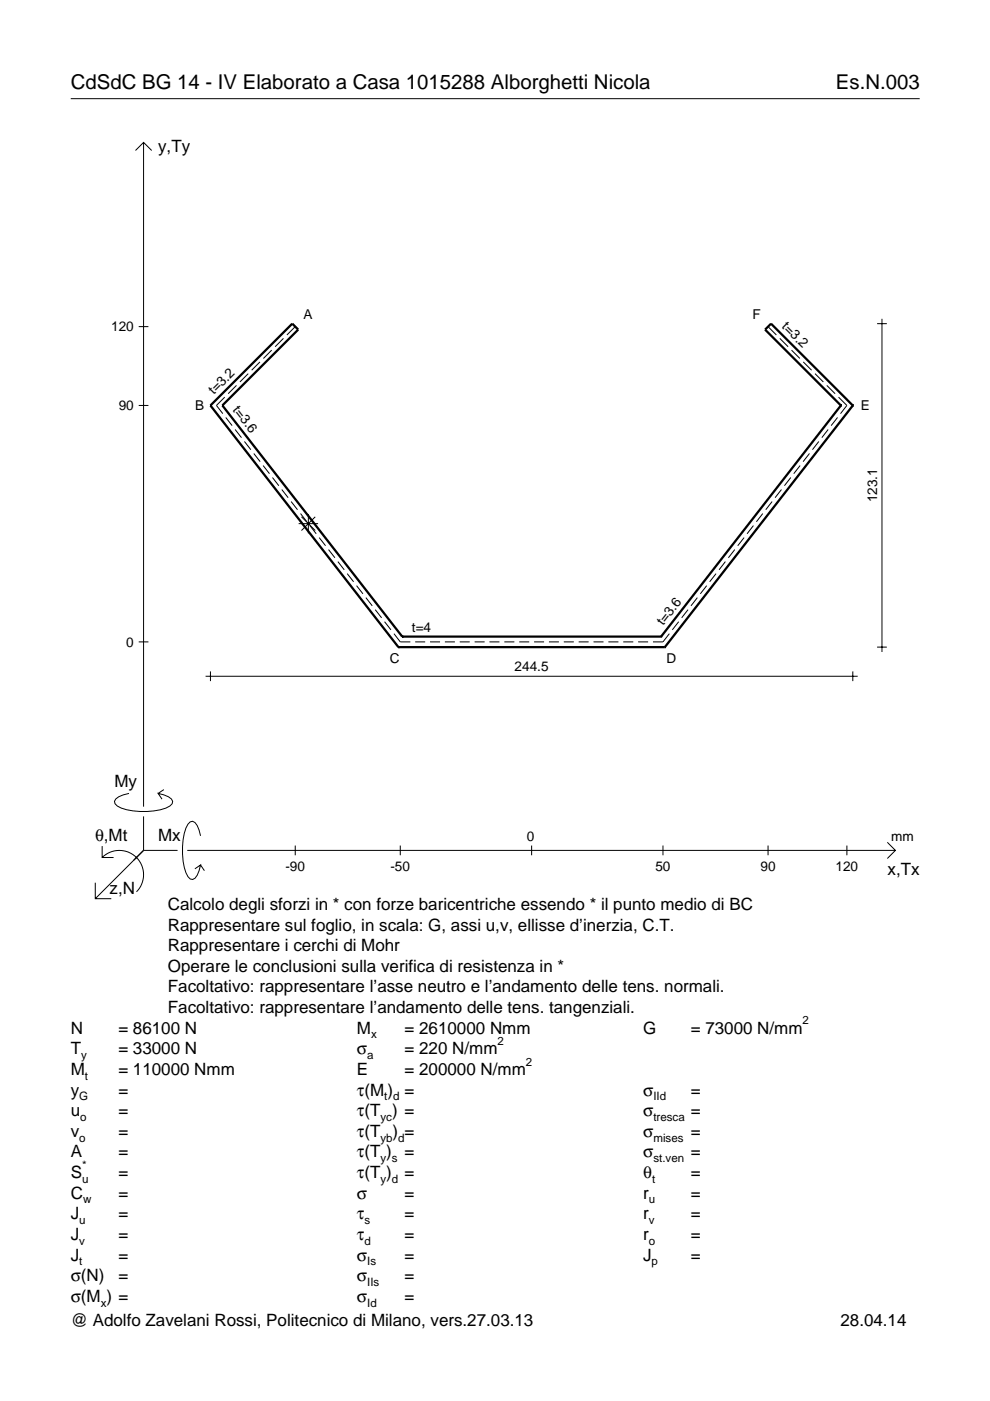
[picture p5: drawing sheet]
<svg xmlns="http://www.w3.org/2000/svg" width="210mm" height="297mm" viewBox="0 0 210 297" stroke-linecap="round" stroke-linejoin="round" font-family="sans-serif">
<g fill="none" stroke="#000" stroke-width=".21">
<path d="M15 20.9h180M28.7 31.9l1.7-1.7 1.8 1.7M30.4 30.2v140.8M29.4 69.3h2.1M52.6 79.2l-1.7 1.8M55.1 76.7l-1.7 1.8M57.6 74.2l-1.8 1.8M60.1 71.7l-1.8 1.8M62.6 69.3l-1.8 1.7M162.8 69.3l1.8 1.7M165.3 71.7l1.8 1.8M167.8 74.2l1.8 1.8"/>
<path d="M170.3 76.7l1.8 1.8M172.8 79.2l1.8 1.8M186 68.6h2M187 67.6v70.6M29.4 86h2.1M47.6 84.2l-1.7 1.8 1.3 1.7M47.9 88.5l1.3 1.7M49.8 91.1l1.4 1.7M50.1 81.7l-1.7 1.8M51.8 93.6l1.4 1.7M53.8 96.2l1.4 1.7M55.8 98.7l1.3 1.7"/>
<path d="M169.6 98.7l-1.3 1.7M171.6 96.2l-1.3 1.7M173.6 93.6l-1.3 1.7M175.3 81.7l1.8 1.8M175.6 91.1l-1.4 1.7M177.6 88.5l-1.4 1.7M177.8 84.2l1.8 1.8-1.4 1.7M57.8 101.2l1.3 1.8M59.7 103.8l1.4 1.7M61.7 106.3l1.4 1.8M63.3 111h4.1M63.7 108.9l1.4 1.7"/>
<path d="M63.9 109.6l2.9 2.9M65.4 109v4.1M65.7 111.4l1.3 1.8M66.8 109.6l-2.9 2.9M67.7 114l1.3 1.7M69.7 116.5l1.3 1.8M71.6 119.1l1.4 1.7M153.8 119.1l-1.3 1.7M155.8 116.5l-1.4 1.8M157.8 114l-1.4 1.7M159.7 111.4l-1.3 1.8M161.7 108.9l-1.3 1.7"/>
<path d="M163.7 106.3l-1.3 1.8M165.7 103.8l-1.4 1.7M167.7 101.2l-1.4 1.8M29.4 136.1h2.1M73.6 121.6l1.4 1.8M75.6 124.2l1.3 1.7M77.6 126.7l1.3 1.8M79.6 129.3l1.3 1.7M81.5 131.8l1.4 1.7M83.5 134.4l1.4 1.7h2.1M88 136.1h2.1M91.2 136.1h2.1"/>
<path d="M94.3 136.1h2.1M97.5 136.1h2.1M100.6 136.1h2.1M103.8 136.1h2.1M106.9 136.1h2.2M110.1 136.1h2.1M113.2 136.1h2.2M116.4 136.1h2.1M119.5 136.1h2.2M122.7 136.1h2.1M125.8 136.1h2.2M129 136.1h2.1"/>
<path d="M132.1 136.1h2.2M135.3 136.1h2.1M141.9 134.4l-1.3 1.7h-2.2M143.9 131.8l-1.4 1.7M145.9 129.3l-1.4 1.7M147.9 126.7l-1.4 1.8M149.8 124.2l-1.3 1.7M151.8 121.6l-1.3 1.8M186 137.2h2M43.6 143.4h138.2M44.6 142.4v2M180.8 142.4v2"/>
<path d="M21.7 179.4v2.4h2.4M27.3 168.2a3.6 3.6 0 0 0-3 1.7l.1 .5a5.6 5.6 0 0 0 3.8 1.5 13.4 13.4 0 0 0 7.8-1l.5-.5 .1-.5a3.6 3.6 0 0 0-3.1-1.7l.8 1.2M30.4 173.1v7.2M34.7 167.4l-1.2 .8M42.5 177.2a3.6 3.6 0 0 0-1.7-3.1l-.5 .2a5.7 5.7 0 0 0-1.5 3.7 13.3 13.3 0 0 0 1 7.9l.5 .5 .5 .1a3.6 3.6 0 0 0 1.7-3.1l-1.2 .8M62.6 179.3v2M84.9 179.3v2M112.7 179.3v2M140.6 179.3v2M162.8 179.3v2M179.6 179.3v2M188.1 178.6l1.7 1.7-1.7 1.7"/>
<path d="M20.2 187.2v3.3h3.4M21.7 181.8a5.1 5.1 0 0 1 7.2 0 5.1 5.1 0 0 1 0 7.3M30.4 180.3l-10.2 10.2M30.4 180.3h7.2M39.7 180.3h150.1M42.5 183.4l.8 1.2"/>
</g>
<g fill="none" stroke="#000" stroke-width=".48">
<path d="M44.6 86h.1M44.6 86l39.9 51.2M47.1 86h.1M47.1 86l16.1-16.1-1.2-1.3-17.4 17.4M47.1 86l38.2 49M178.3 86h.1M178.3 86l-38.1 49M178.3 86l-16.1-16.1 1.3-1.3 17.3 17.4M180.8 86h.1M180.8 86l-39.8 51.2M84.5 137.2h.1M84.5 137.2h56.5"/>
<path d="M85.3 135h.1M85.3 135h54.9M140.2 135h.1M141 137.2h.1"/>
</g>
<g font-size="4.3">
<text x="15" y="18.9">CdSdC BG 14 - IV Elaborato a Casa 1015288 Alborghetti Nicola</text>
<text x="177.2" y="18.9">Es.N.003</text>
</g>
<g font-size="3.6">
<text x="33.5" y="32.3">y,Ty</text>
<text x="24.3" y="166.9">My</text>
<text x="20.1" y="178.2">θ,Mt</text>
<text x="33.5" y="178.2">Mx</text>
<text x="188.2" y="185.5">x,Tx</text>
<text x="23.2" y="189.6">z,N</text>
<text x="35.6" y="192.9">Calcolo degli sforzi in * con forze baricentriche essendo * il punto medio di BC</text>
<text x="35.6" y="197.3">Rappresentare sul foglio, in scala: G, assi u,v, ellisse d’inerzia, C.T.</text>
<text x="35.6" y="201.7">Rappresentare i cerchi di Mohr</text>
<text x="35.6" y="206">Operare le conclusioni sulla verifica di resistenza in *</text>
<text x="35.6" y="210.4">Facoltativo: rappresentare l’asse neutro e l’andamento delle tens. normali.</text>
<text x="35.6" y="214.8">Facoltativo: rappresentare l’andamento delle tens. tangenziali.</text>
<text x="15" y="219.2">N</text>
<text x="25.1" y="219.2">= 86100 N</text>
<text x="75.7" y="219.2">M</text>
<text x="85.8" y="219.2">= 2610000 Nmm</text>
<text x="136.4" y="219.2">G</text>
<text x="146.5" y="219.2">= 73000 N/mm</text>
<text x="15" y="223.5">T</text>
<text x="15" y="227.9">M</text>
<text x="25.1" y="223.5">= 33000 N</text>
<text x="25.1" y="227.9">= 110000 Nmm</text>
<text x="75.7" y="223.5">σ</text>
<text x="75.7" y="227.9">E</text>
<text x="85.8" y="223.5">= 220 N/mm</text>
<text x="85.8" y="227.9">= 200000 N/mm</text>
<text x="15" y="232.3">y</text>
<text x="25.1" y="232.3">=</text>
<text x="75.7" y="232.3">τ(M ) =</text>
<text x="136.4" y="232.3">σ</text>
<text x="146.5" y="232.3">=</text>
<text x="15" y="236.7">u</text>
<text x="25.1" y="236.7">=</text>
<text x="75.7" y="236.7">τ(T ) =</text>
<text x="136.4" y="236.7">σ</text>
<text x="146.5" y="236.7">=</text>
<text x="15" y="241">v</text>
<text x="15" y="245.4">A</text>
<text x="25.1" y="241">=</text>
<text x="25.1" y="245.4">=</text>
<text x="75.7" y="245.4">τ(T )</text>
<text x="75.7" y="241">τ(T</text>
<text x="83.3" y="241">) =</text>
<text x="85.8" y="245.4">=</text>
<text x="136.4" y="241">σ</text>
<text x="136.4" y="245.4">σ</text>
<text x="146.5" y="241">=</text>
<text x="146.5" y="245.4">=</text>
<text x="15" y="249.8">S</text>
<text x="25.1" y="249.8">=</text>
<text x="75.7" y="249.8">τ(T )</text>
<text x="85.8" y="249.8">=</text>
<text x="136.4" y="249.8">θ</text>
<text x="146.5" y="249.8">=</text>
<text x="15" y="254.2">C</text>
<text x="25.1" y="254.2">=</text>
<text x="75.7" y="254.2">σ</text>
<text x="85.8" y="254.2">=</text>
<text x="136.4" y="254.2">r</text>
<text x="146.5" y="254.2">=</text>
<text x="15" y="258.5">J</text>
<text x="15" y="262.9">J</text>
<text x="25.1" y="258.5">=</text>
<text x="25.1" y="262.9">=</text>
<text x="75.7" y="258.5">τ</text>
<text x="75.7" y="262.9">τ</text>
<text x="85.8" y="258.5">=</text>
<text x="85.8" y="262.9">=</text>
<text x="136.4" y="258.5">r</text>
<text x="136.4" y="262.9">r</text>
<text x="146.5" y="258.5">=</text>
<text x="146.5" y="262.9">=</text>
<text x="15" y="267.3">J</text>
<text x="25.1" y="267.3">=</text>
<text x="75.7" y="267.3">σ</text>
<text x="85.8" y="267.3">=</text>
<text x="136.4" y="267.3">J</text>
<text x="146.5" y="267.3">=</text>
<text x="15" y="271.7">σ(N)</text>
<text x="25.1" y="271.7">=</text>
<text x="75.7" y="271.7">σ</text>
<text x="85.8" y="271.7">=</text>
<text x="15" y="281.2">@ Adolfo Zavelani Rossi, Politecnico di Milano, vers.27.03.13</text>
<text x="15" y="276">σ(M ) =</text>
<text x="75.7" y="276">σ</text>
<text x="85.8" y="276">=</text>
<text x="178.2" y="281.2">28.04.14</text>
</g>
<g font-size="2.9">
<text x="23.6" y="70.3">120</text>
<text x="64.4" y="67.6">A</text>
<text x="159.6" y="67.6">F</text>
<text x="165.7" y="69.4" transform="rotate(45 165.7 69.4)">t=3.2</text>
<text x="45.3" y="83.8" transform="rotate(-45 45.3 83.8)">t=3.2</text>
<text x="25.2" y="87">90</text>
<text x="41.4" y="86.9">B</text>
<text x="49.2" y="87" transform="rotate(52 49.2 87)">t=3.6</text>
<text x="182.5" y="86.9">E</text>
<text x="186" y="106.5" transform="rotate(-90 186 106.5)">123.1</text>
<text x="26.8" y="137.1">0</text>
<text x="87.3" y="133.9">t=4</text>
<text x="140.6" y="132.7" transform="rotate(-52 140.6 132.7)">t=3.6</text>
<text x="82.6" y="140.6">C</text>
<text x="109.1" y="142.4">244.5</text>
<text x="141.3" y="140.6">D</text>
<text x="111.7" y="178.2">0</text>
<text x="189" y="178.2">mm</text>
<text x="60.5" y="184.7">-90</text>
<text x="82.8" y="184.7">-50</text>
<text x="139" y="184.7">50</text>
<text x="161.2" y="184.7">90</text>
<text x="177.2" y="184.7">120</text>
</g>
<g font-size="2.4">
<text x="78.7" y="220.2">x</text>
<text x="105.5" y="221.5">2</text>
<text x="170.2" y="217.2">2</text>
<text x="17.2" y="224.5">y</text>
<text x="77.9" y="224.5">a</text>
<text x="111.5" y="225.9">2</text>
<text x="16.8" y="233.3">G</text>
<text x="18" y="228.9">t</text>
<text x="81.5" y="233.3">t d</text>
<text x="138.5" y="233.3">IId</text>
<text x="17" y="237.7">o</text>
<text x="80.7" y="237.7">yc</text>
<text x="138.5" y="237.7">tresca</text>
<text x="16.8" y="242">o</text>
<text x="80.7" y="242">yb d</text>
<text x="138.5" y="242">mises</text>
<text x="17.4" y="250.8">u</text>
<text x="17.4" y="247.8">*</text>
<text x="80.7" y="246.4">y s</text>
<text x="80.7" y="250.8">y d</text>
<text x="138.2" y="250.8">t</text>
<text x="138.5" y="246.4">st.ven</text>
<text x="17.6" y="255.2">w</text>
<text x="137.6" y="255.2">u</text>
<text x="16.8" y="259.5">u</text>
<text x="16.8" y="263.9">v</text>
<text x="77.3" y="259.5">s</text>
<text x="77.3" y="263.9">d</text>
<text x="137.6" y="259.5">v</text>
<text x="137.6" y="263.9">o</text>
<text x="16.8" y="268.3">t</text>
<text x="77.9" y="268.3">Is</text>
<text x="138.2" y="268.3">p</text>
<text x="77.9" y="272.7">IIs</text>
<text x="21.4" y="277">x</text>
<text x="77.9" y="277">Id</text>
</g>
</svg>
